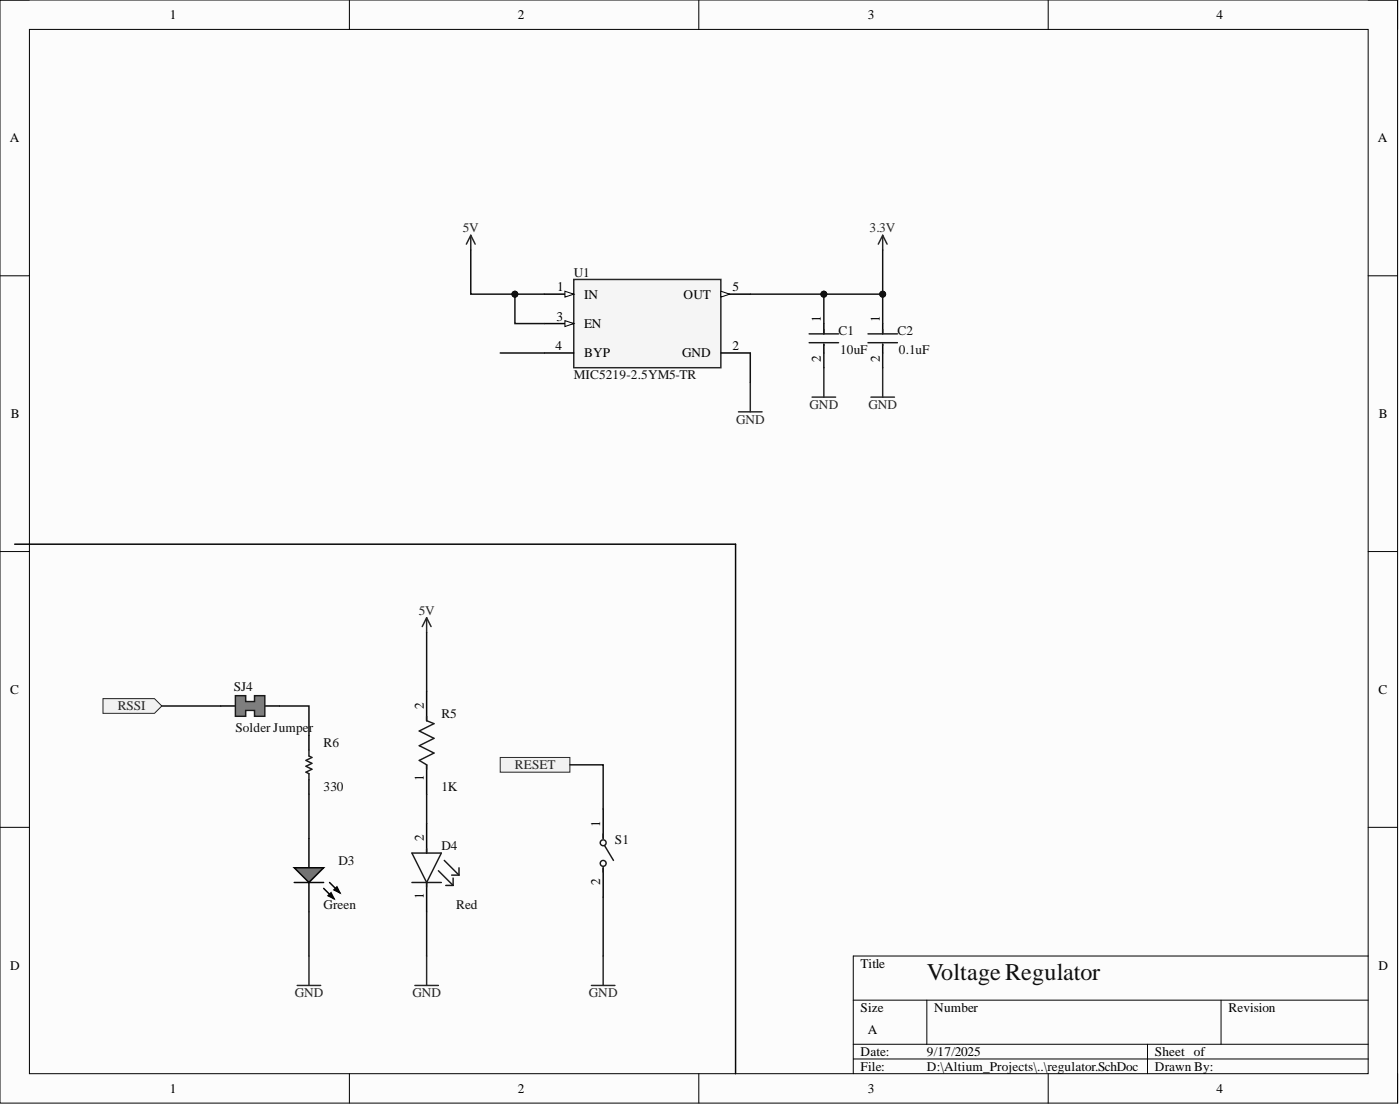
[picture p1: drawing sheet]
<svg xmlns="http://www.w3.org/2000/svg" width="241mm" height="190mm" viewBox="0 0 241 190" stroke-linecap="round" stroke-linejoin="round" font-family="sans-serif">
<path d="M0 0h240.9v190h-240.9z" fill-rule="evenodd" fill="#fcfcfc"/>
<path d="M0 0h240.9v190h-240.9z" fill="none" stroke="#000" stroke-width=".17"/>
<path d="M5.1 5.1h230.7v179.8h-230.7z" fill-rule="evenodd" fill="#fcfcfc"/>
<g fill="none" stroke="#000" stroke-width=".17">
<path d="M0 0h5.1M60.2 0v5.1M120.4 0v5.1M180.7 0v5.1M235.8 0h5.1v5.1M5.1 5.1h230.7v179.8h-230.7zM0 47.5h5.1M235.8 47.5h5.1M0 95h5.1M235.8 95h5.1M0 142.5h5.1M235.8 142.5h5.1"/>
<path d="M147.1 172.3h88.7M147.1 179.9h88.7M159.7 172.3v7.6M197.8 179.9v5M210.5 172.3v7.6M235.8 164.7h-88.7v20.2M60.2 184.9v5.1M120.4 184.9v5.1M147.1 182.4h88.7M180.7 184.9v5.1M240.9 184.9v5.1"/>
</g>
<path d="M98.9 48.1h25.3v15.2h-25.3z" fill-rule="evenodd" fill="#f5f5f5"/>
<path d="M98.9 48.1h25.3v15.2h-25.3z" fill="none" stroke="#262626" stroke-width=".25"/>
<path d="M124.2 50.7h5.1" fill="none" stroke="#000" stroke-width=".25"/>
<path d="M124.2 50.2l1.6 .5-1.6 .5z" fill="#fbfbfb"/>
<path d="M124.2 50.2l1.6 .5-1.6 .5z" fill="none" stroke="#000" stroke-width=".17"/>
<path d="M93.8 50.7h5.1M124.2 60.8h5.1" fill="none" stroke="#000" stroke-width=".25"/>
<path d="M97.4 50.2l1.5 .5-1.5 .5z" fill="#fbfbfb"/>
<path d="M97.4 50.2l1.5 .5-1.5 .5z" fill="none" stroke="#000" stroke-width=".17"/>
<path d="M93.8 55.7h5.1" fill="none" stroke="#000" stroke-width=".25"/>
<path d="M97.4 55.2l1.5 .5-1.5 .5z" fill="#fbfbfb"/>
<path d="M97.4 55.2l1.5 .5-1.5 .5z" fill="none" stroke="#000" stroke-width=".17"/>
<path d="M93.8 60.8h5.1" fill="none" stroke="#000" stroke-width=".25"/>
<path d="M81.1 40.5l-.7 1.6M81.1 40.5l.8 1.6M81.1 40.5v2.6M152.1 40.5l-.7 1.6M152.1 40.5l.8 1.6M152.1 40.5v2.6M127.3 70.9h4M129.3 65.9v5M140 68.4h4M142 63.3v5.1M150.1 68.4h4.1M152.1 63.3v5.1" fill="none" stroke="#262626" stroke-width=".25"/>
<path d="M17.7 120.3h8.9l1.3 1.3-1.3 1.3h-8.9z" fill-rule="evenodd" fill="#f0f0f0"/>
<path d="M17.7 120.3h8.9l1.3 1.3-1.3 1.3h-8.9z" fill="none" stroke="#262626" stroke-width=".17"/>
<path d="M73.5 106.4v2.5M73.5 106.4l-.7 1.5M73.5 106.4l.8 1.5M51.2 169.7h4.1M53.2 164.7v5M71.5 169.7h4.1M73.5 164.7v5" fill="none" stroke="#262626" stroke-width=".25"/>
<path d="M86.2 130.5h12v2.5h-12z" fill-rule="evenodd" fill="#f0f0f0"/>
<path d="M86.2 130.5h12v2.5h-12z" fill="none" stroke="#262626" stroke-width=".17"/>
<path d="M101.9 169.7h4.1M104 164.7v5" fill="none" stroke="#262626" stroke-width=".25"/>
<g fill="none" stroke="#000" stroke-width=".25">
<path d="M142 55.7v1.8M142 59.3v1.5M152.1 55.7v1.8M152.1 59.3v1.5M2.5 93.7h124.3v91.2M73.5 119.1v5M53.2 126.7v2.5M53.2 134.3v2.5M73.5 131.7v5.1M104 139.3v5.1M53.2 144.4v5.1M53.2 152v5.1"/>
<path d="M104 149.5v5"/>
</g>
<g fill="none" stroke="#1c1c1c" stroke-width=".25">
<path d="M139.5 57.5h5M139.5 59h5M142 56.7v.8M142 59.3v.2M149.6 57.5h5.1M149.6 59h5.1M152.1 56.7v.8M152.1 59.3v.2M53.2 129.2v1l.6 .3-1.1 .5 1.1 .5-1.1 .5 1.1 .5-1.1 .5 .5 .3v1M73.5 123.4v.7l1.3 .5-2.5 1.3 2.5 1.3-2.5 1.2 2.5 1.3-2.5 1.3 1.2 .7v.8M104 143.6v.8M104 149.5v.7"/>
<path d="M104.2 145.7l1.5 2.5"/>
<circle cx="104" cy="145.2" r=".51"/>
<circle cx="104" cy="148.7" r=".51"/>
</g>
<path d="M50.7 149.5h5.1l-2.6 2.5z" fill="#717171"/>
<path d="M38 121.6h2.6M45.6 121.6h2.6M50.7 149.5h5.1l-2.6 2.5zM50.7 152h5.1M55.8 153l1.8 1.8M56.5 154.3l.6-.5 .5 1zM56.8 152l1.8 1.8M57.6 153.3l.5-.5 .5 1zM73.5 141.9v5M73.5 152v5.1" fill="none" stroke="#000" stroke-width=".25"/>
<path d="M56.5 154.3l.6-.5 .5 1zM57.6 153.3l.5-.5 .5 1z" fill="#000"/>
<path d="M71 146.9h5.1l-2.6 5.1zM71 152h5.1M73.5 146.2v.7M73.5 152v.8M75.6 150l2.5 2.5M76.6 148.2l2.5 2.5M76.8 152.5h1.3M77.8 150.7h1.3M78.1 151.2v1.3M79.1 149.5v1.2" fill="none" stroke="#1c1c1c" stroke-width=".25"/>
<path d="M40.6 119.8h1.7v1h1.6v-1h1.7v3.6h-1.7v-1h-1.6v1h-1.7z" fill-rule="evenodd" fill="#7f7f7f"/>
<path d="M40.6 119.8h1.7v1h1.6v-1h1.7v3.6h-1.7v-1h-1.6v1h-1.7z" fill="none" stroke="#1c1c1c" stroke-width=".25"/>
<path d="M152.1 43.1v7.6h-22.8" fill="none" stroke="#0e0e0e" stroke-width=".25"/>
<circle cx="142" cy="50.7" r=".51" fill="#0e0e0e"/>
<circle cx="142" cy="50.7" r=".51" fill="none" stroke="#0e0e0e" stroke-width=".17"/>
<circle cx="152.1" cy="50.7" r=".51" fill="#0e0e0e"/>
<circle cx="152.1" cy="50.7" r=".51" fill="none" stroke="#0e0e0e" stroke-width=".17"/>
<path d="M81.1 43.1v7.6h12.7" fill="none" stroke="#0e0e0e" stroke-width=".25"/>
<circle cx="88.7" cy="50.7" r=".51" fill="#0e0e0e"/>
<circle cx="88.7" cy="50.7" r=".51" fill="none" stroke="#0e0e0e" stroke-width=".17"/>
<path d="M88.7 50.7v5h5.1" fill="none" stroke="#0e0e0e" stroke-width=".25"/>
<circle cx="88.7" cy="50.7" r=".51" fill="#0e0e0e"/>
<circle cx="88.7" cy="50.7" r=".51" fill="none" stroke="#0e0e0e" stroke-width=".17"/>
<path d="M142 50.7v5M86.2 60.8h7.6M129.3 60.8v5.1M142 60.8v2.5M152.1 60.8v2.5M53.2 136.8v7.6M98.2 131.7h5.8v7.6M53.2 157.1v7.6M73.5 157.1v7.6M104 154.5v10.2" fill="none" stroke="#0e0e0e" stroke-width=".25"/>
<circle cx="142" cy="50.7" r=".51" fill="#0e0e0e"/>
<circle cx="142" cy="50.7" r=".51" fill="none" stroke="#0e0e0e" stroke-width=".17"/>
<path d="M152.1 50.7v5" fill="none" stroke="#0e0e0e" stroke-width=".25"/>
<circle cx="152.1" cy="50.7" r=".51" fill="#0e0e0e"/>
<circle cx="152.1" cy="50.7" r=".51" fill="none" stroke="#0e0e0e" stroke-width=".17"/>
<path d="M73.5 108.9v10.2M27.9 121.6h10.1M48.2 121.6h5v5.1M73.5 136.8v5.1" fill="none" stroke="#0e0e0e" stroke-width=".25"/>
<text font-size="4.1" fill="#0e0e0e" x="159.7" y="168.8">VoltageRegulator</text>
<g font-size="2.3">
<text x="29.2" y="3.3">1</text>
<text x="89.3" y="3.3">2</text>
<text x="149.6" y="3.3">3</text>
<text x="209.7" y="3.3">4</text>
<text x="1.7" y="24.5">A</text>
<text x="237.5" y="24.5">A</text>
<text x="96" y="50.2">1</text>
<text x="100.7" y="51.4">IN</text>
<text x="117.8" y="51.4">OUT</text>
<text x="126.3" y="50.2">5</text>
<text x="95.9" y="55.2">3</text>
<text x="100.7" y="56.5">EN</text>
<text x="141.5" y="55.5" transform="rotate(-90 141.5 55.5)">1</text>
<text x="151.6" y="55.5" transform="rotate(-90 151.6 55.5)">1</text>
<text x="95.8" y="60.3">4</text>
<text x="100.7" y="61.6">BYP</text>
<text x="117.6" y="61.6">GND</text>
<text x="126.3" y="60.3">2</text>
<text x="141.5" y="62.3" transform="rotate(-90 141.5 62.3)">2</text>
<text x="151.6" y="62.3" transform="rotate(-90 151.6 62.3)">2</text>
<text x="1.9" y="72">B</text>
<text x="237.7" y="72">B</text>
<text x="1.8" y="119.5">C</text>
<text x="237.6" y="119.5">C</text>
<text x="73" y="122.1" transform="rotate(-90 73 122.1)">2</text>
<text x="73" y="134.6" transform="rotate(-90 73 134.6)">1</text>
<text x="103.5" y="142.4" transform="rotate(-90 103.5 142.4)">1</text>
<text x="73" y="144.9" transform="rotate(-90 73 144.9)">2</text>
<text x="73" y="154.9" transform="rotate(-90 73 154.9)">1</text>
<text x="103.5" y="152.5" transform="rotate(-90 103.5 152.5)">2</text>
<text x="1.8" y="167">D</text>
<text x="148.3" y="166.7">Title</text>
<text x="237.6" y="167">D</text>
<text x="148.3" y="174.3">Size</text>
<text x="149.6" y="178.1">A</text>
<text x="161" y="174.3">Number</text>
<text x="211.7" y="174.3">Revision</text>
<text x="148.3" y="181.9">Date:</text>
<text x="148.3" y="184.4">File:</text>
<text x="159.7" y="181.9">9/17/2025</text>
<text x="159.7" y="184.4">D:\Altium_Projects\..\regulator.SchDoc</text>
<text x="199" y="181.9">Sheet of</text>
<text x="199" y="184.4">Drawn By:</text>
<text x="29.2" y="188.2">1</text>
<text x="89.3" y="188.2">2</text>
<text x="149.6" y="188.2">3</text>
<text x="209.7" y="188.2">4</text>
</g>
<g font-size="2.3" fill="#262626">
<text x="79.8" y="40">5V</text>
<text x="149.9" y="40">3.3V</text>
<text x="139.5" y="70.4">GND</text>
<text x="149.7" y="70.4">GND</text>
<text x="126.9" y="73">GND</text>
<text x="72.2" y="105.9">5V</text>
<text x="20.3" y="122.4">RSSI</text>
<text x="88.7" y="132.5">RESET</text>
<text x="50.8" y="171.8">GND</text>
<text x="71.1" y="171.8">GND</text>
<text x="101.5" y="171.8">GND</text>
</g>
<g font-size="2.3" fill="#0e0e0e">
<text x="98.9" y="47.6">U1</text>
<text x="144.5" y="57.8">C1</text>
<text x="154.7" y="57.8">C2</text>
<text x="98.9" y="65.4">MIC5219-2.5YM5-TR</text>
<text x="144.8" y="61.1">10uF</text>
<text x="154.9" y="61.1">0.1uF</text>
<text x="40.3" y="119.1">SJ4</text>
<text x="76.1" y="123.6">R5</text>
<text x="40.6" y="126.2">Solder Jumper</text>
<text x="55.8" y="128.7">R6</text>
<text x="55.8" y="136.3">330</text>
<text x="76.1" y="136.3">1K</text>
<text x="58.3" y="149">D3</text>
<text x="76.1" y="146.4">D4</text>
<text x="106" y="145.4">S1</text>
<text x="55.8" y="156.6">Green</text>
<text x="78.6" y="156.6">Red</text>
</g>
</svg>
